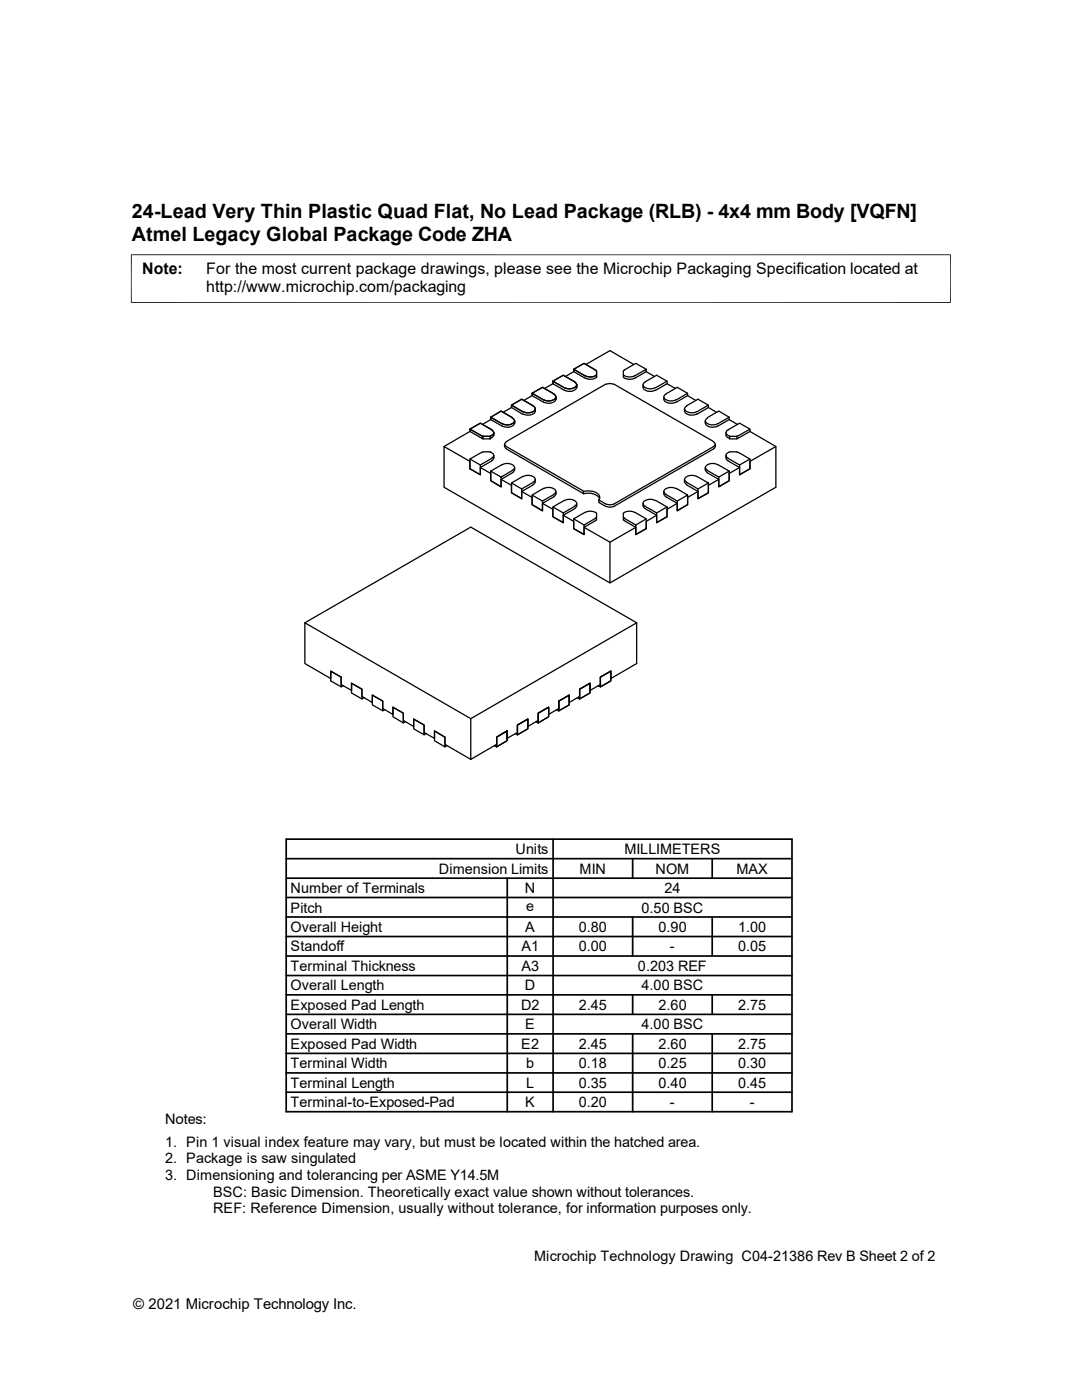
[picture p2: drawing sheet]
<svg xmlns="http://www.w3.org/2000/svg" width="216mm" height="279mm" viewBox="0 0 216 279" stroke-linecap="round" stroke-linejoin="round" font-family="sans-serif">
<g fill="none" stroke="#000" stroke-width=".25">
<path d="M106.2 78.5l2-1.2 2.3 1.3-2.3-1.3-2 1.2v.5zM106.2 78.5l2.3 1.3M106.2 79l2.3 1.3M106.2 79l-1.7 .9M110.3 76.1l2.1-1.2 2.3 1.3-2.3-1.3-2.1 1.2v.5zM110.3 76.6l2.3 1.3a1.69 1.69 0 0 0 2.5-.6v-.5M110.3 76.1l2.3 1.3M110.3 76.6l-1.6 .9M110.5 78.7a.63 .63 0 0 1 .4 .7 .63 .63 0 0 1-.7 .5l-.9 .1-.8-.2M110.9 79.7a1.69 1.69 0 0 1-2.4 .5M111 79.2v.5M114.5 73.7l2.3 1.3"/>
<path d="M114.5 74.2l2.3 1.3M114.5 74.2l-1.7 .9M114.6 76.2a.63 .63 0 0 1 .5 .8 .63 .63 0 0 1-.7 .5l-.9 .1-.9-.3M116.9 72.7l4.8-2.7 4.7 2.7M118.8 73.8l-2.3-1.3-2 1.2v.5M118.8 73.9l.2 .1M119 74.8a2.13 2.13 0 0 1-2.2 .2M119 75.3a2.13 2.13 0 0 1-2.2 .1M119 74v1.3M120.9 76.7l-19.9 11.4M120.9 76.7l.8-.2 .8 .2M122.5 76.7l19.9 11.4"/>
<path d="M124.4 74v1.3M124.4 74.8a2.13 2.13 0 0 0 2.3 .2M124.4 75.3a2.13 2.13 0 0 0 2.3 .1M124.6 73.9l-.2 .1M128.3 76.8a1.2 1.2 0 0 0 1.6 1.3l.9-.2M128.9 74.2v-.5l-2.2 1.3M128.9 73.7l-2-1.2-2.3 1.3M128.9 74.2l-2.2 1.3M128.9 74.2l1.7 .9M132.5 79.2a1.2 1.2 0 0 0 1.5 1.3l.9-.3M132.9 78.6l2.2-1.3 2.1 1.2v.5M132.9 78.7a.63 .63 0 0 0-.4 .7 .63 .63 0 0 0 .6 .5l1 .1 .8-.2"/>
<path d="M133.1 76.6v-.5l-2.1-1.2-2.3 1.3a.66 .66 0 0 0-.4 .7 .66 .66 0 0 0 .7 .6l.9 .1 .9-.3M133.1 76.1l-2.3 1.3M133.1 76.6l-2.3 1.3M133.1 76.6l1.6 .9M137.2 78.5l-2.2 1.3M137.2 79l-2.2 1.3M137.2 79l1.7 .9M93.8 86.1l2.6 1.4M93.8 93.6v-1.5l-5.2-3v8.1l33.1 19.1v-8.1l-5.2-3M93.8 85.6l2.3 1.4M93.8 91.6l2 1.2M93.8 86.1l-5.2 3"/>
<path d="M95.8 93.3l2.1 1.2v1.4l2.1 1.3v-1.5l2.2-1.3M96.1 86.9l.3 .1M96.1 90.3l-2.3 1.3v2M96.4 87.6v-.5h1.4v.5M96.4 87.6h1.4M97.8 90.2l.5 .3a.53 .53 0 0 1 .2 .5 .53 .53 0 0 1-.4 .4M97.8 90.2l-1.7 .1M97.9 83.3l2.1-1.3 2.2 1.4-2.2-1.4-2.1 1.3v.4zM97.9 83.3l2.3 1.3M97.9 83.7l2.3 1.3M97.9 83.7l-1.6 1M98.1 85.8l.3 .3a.66 .66 0 0 1-.6 .9"/>
<path d="M98.1 85.8l-2.3-1.3-2 1.1v.5M98.1 91.5l-2.3 1.3v1.9l-2-1.1M98.1 92l-2.3 1.3v1.4l-2-1.1M98.5 86.8l-.3 .5-.4 .2M98.5 91.4l-.4 .5M98.6 86.4v.4M98.6 90.9v.5M100 95.7l2.1 1.2v1.4l2 1.2v-1.4l2.3-1.3M100.2 92.8a1.83 1.83 0 0 1 2.5 .4l-.1 .4-.4 .3M100.2 92.7l-2.3 1.3M100.7 88.6v.5M100.7 89.1l.3 .5"/>
<path d="M101 89.1l15.4 8.9v.5l-15.4-8.9M101 88.2l-.1 .1a.46 .46 0 0 0 .1 .8M102.1 80.9l2-1.2 2.3 1.3-2.3-1.3-2 1.2v.4zM102.1 80.9l2.2 1.3M102.1 81.3l2.2 1.4M102.1 81.3l-1.7 1M102.2 83.4a.63 .63 0 0 1 .4 .8 .63 .63 0 0 1-.6 .5l-1 .1-.8-.3M102.2 93.9l-2.2 1.3v2l-2.1-1.3v-1.9l2.1 1.2M102.7 84.5a1.69 1.69 0 0 1-2.5 .5M102.7 93.8l-.5 .5M102.7 84v.5M102.7 93.3v.5"/>
<path d="M104.1 98.1l2.1 1.2v1.4l2 1.2v-1.4l2.3-1.4M104.3 95.1l-2.2 1.3M104.4 95.1a1.83 1.83 0 0 1 2.4 .5l-.1 .3-.3 .3M106.4 81a.63 .63 0 0 1 .4 .8 .63 .63 0 0 1-.7 .5l-.9 .1-.8-.3M106.4 96.3l-2.3 1.3v1.9l-2-1.2v-1.9l2 1.2M106.8 81.6a1.2 1.2 0 0 1-1.6 1.2l-.8-.2M106.8 95.7v.6l-.4 .4M108.5 97.5a1.83 1.83 0 0 1 2.4 .5l-.1 .3-.3 .3M108.5 97.5l-2.3 1.3M110.5 98.7l-2.3 1.3v1.9l-2-1.2v-1.9l2 1.2M110.9 98.6l-.4 .5M111 98.1v.5"/>
<path d="M112.6 99.9a1.83 1.83 0 0 1 2.5 .5l-.1 .3-.4 .3M112.6 99.9l-2.3 1.3M116.4 98.1a2.84 2.84 0 0 1 3.2 .9v.5l-.1 .3M116.4 98.6a2.8 2.8 0 0 1 3.2 .9M130.8 99.9a1.83 1.83 0 0 0-2.5 .5l.1 .3 .3 .3M130.8 99.9l2.3 1.3v1.9l-2.1 1.2v-1.9l2.1-1.2M132.5 98.1v.6l.2 .3 2.4 1.5v1.4l2.1-1.2v-1.4l2.1-1.2M132.9 98.7l2.2 1.3M134.9 97.5a1.83 1.83 0 0 0-2.4 .5v.3l.4 .3M135 97.5l2.2 1.3v1.9l-2.1 1.2v-1.9l2.1-1.2M136.6 81.6v.4M136.6 95.7v.4"/>
<path d="M136.6 96.1l.4 .6M136.6 82a1.69 1.69 0 0 0 2.5 .6M137 81l2.3-1.3 2.1 1.2v.4M137 96.3l2.3 1.3M137 81a.63 .63 0 0 0-.4 .8 .63 .63 0 0 0 .7 .5l.9 .1 .9-.3M139.1 95.1l2.3 1.3v1.9l-2.1 1.2v-1.9l2.1-1.2M139.1 95.1a1.83 1.83 0 0 0-2.5 .5l.1 .3 .3 .3M140.7 84v.5M140.7 93.3v.5M140.8 93.8l.4 .5M140.8 84.5a1.69 1.69 0 0 0 2.4 .5M141.1 83.4l2.3-1.4 2.1 1.3v.4"/>
<path d="M141.1 93.9l2.3 1.3M141.2 83.4a.63 .63 0 0 0-.4 .8 .63 .63 0 0 0 .6 .5l1 .1 .8-.3M141.4 80.9l-2.3 1.3M141.4 81.3l-2.3 1.4M141.4 81.3l1.6 1M142.4 88.2l.1 .1a.46 .46 0 0 1-.1 .8M142.4 89.1l-19.9 11.5-.8 .2-.8-.2M142.4 89.6l-19.9 11.4-.8 .2-.8-.2M142.7 89.1l-.3 .5M142.7 88.6v.5M143.2 92.7l2.3 1.3v1.9l-2.1 1.3v-2l2.1-1.2M143.2 92.8a1.83 1.83 0 0 0-2.4 .4v.4l.4 .3"/>
<path d="M143.4 95.7l-2 1.2v1.4l-2.1 1.2v-1.4l-2.3-1.3M144.9 90.9v.7l.4 .3M144.9 86.4v.7l.7 .4M145.3 91.5l2.3 1.3v1.9M145.3 85.8l-.4 .3a.66 .66 0 0 0 .7 .9M145.3 92l2.3 1.3v1.4M145.5 83.3l-2.3 1.3M145.5 83.7l-2.3 1.3M145.5 83.7l1.7 1M145.6 87.1h1.5v.5h-1.5zM147 90.2l.3 .1M147.1 90.2h-1.5l-.5 .3a.53 .53 0 0 0-.2 .5 .53 .53 0 0 0 .4 .4"/>
<path d="M147.3 86.9l-.3 .1M147.3 87.4l-.3 .1M147.4 90.3l2.2 1.3v2l-2 1.1M147.6 93.3l-2.1 1.2v1.4l-2.1 1.3v-1.5l-2.3-1.3M149.6 86.1v-.5l-2.2 1.4M149.6 85.6l-2-1.1-2.3 1.3M149.6 86.1l5.2 3v8.1l-33.1 19.1M149.6 91.6l-2 1.2M149.6 86.1l-2.2 1.3M154.8 89.1l-5.2 3v1.5l-2 1.1M108.2 100.5l2.1 1.1v1.5l2.1 1.2v-1.5l2.3-1.3M112.4 102.8l2.1 1.3v1.4"/>
<path d="M114.5 103.5l2 1.3M114.7 101l-2.3 1.4v1.9l-2.1-1.2v-1.9l2.1 1.2M115.1 100.5l-.1 .6-.4 .4M116.8 102.3a2.13 2.13 0 0 1 2.2 .1M116.8 102.2l-2.3 1.3v2M118.8 103.5l-2.3 1.3v1.9l-2-1.2M119 103.3l-.2 .1M119 103.8l-2.5 1.4v1.5l-2-1.2M119 102.4v1.4M120.9 100.6l-1.4-.8v.5l1.4 .7M124.4 102.4v1.4M124.4 103.3l.2 .1"/>
<path d="M124.4 103.8l2.5 1.4v1.5M124.6 103.5l2.3 1.3v1.9M126.7 102.2l2.2 1.3v2l-2 1.2M126.7 102.3a2.13 2.13 0 0 0-2.3 .1M126.9 105.2l-5.2 3M128.3 100.5l.1 .6 .3 .4M128.7 101l2.3 1.4M128.9 103.5l-2 1.3M131 102.8l-2.1 1.3v1.4l-2 1.2M135.1 100.5l-2 1.1v1.5l-2.1 1.2v-1.5l-2.3-1.3M60.8 124.3l33.1-19.1 33.1 19.1v8.1l-5.1 3v-1.5l-2.1 1.2v1.5l-2.1 1.2v-1.4l-2 1.1v1.5l-2.1 1.2v-1.5l-2.1 1.2v1.5l-2 1.2v-1.5l-2.1 1.2v1.5l-2.1 1.2v-1.5l-2 1.2v1.5l-2.1 1.2v-1.5M60.8 124.3l33.1 19.1v8.2l-5.1-3.1v-1.4l-2.1-1.2v1.5l-2.1-1.2v-1.5l-2.1-1.2v1.5l-2-1.2v-1.5l-2.1-1.2v1.5l-2-1.2v-1.5l-2.1-1.2v1.5l-2.1-1.2v-1.5l-2.1-1.1v1.4l-2-1.2v-1.5l-2.1-1.2v1.5l-5.2-3z"/>
<path d="M68.1 135.1v2l.4-.2M68.1 135.1l-2.1-1.2v2l2.1 1.2M70.1 136.4l2.1 1.1v2l-2.1-1.2zM72.6 139.2l-.4 .3M74.3 138.7l2.1 1.2v2l-2.1-1.2zM111.5 139.9v2l-.4-.3 .4 .3v-2l2.1-1.2v2l-2.1 1.2 2.1-1.2v-2zM115.7 137.5v2l-.5-.3 .5 .3v-2l2-1.1v1.9l-2 1.2 2-1.2v-1.9zM119.4 136.9l.4 .2v-2l2.1-1.2v2l-2.1 1.2M127 124.3l-33.1 19.1M76.8 141.6l-.4 .3M78.4 141.1l2.1 1.2v2l-2.1-1.3zM80.9 144l-.4 .3"/>
<path d="M82.5 143.5l2.1 1.2v1.9l-2.1-1.1zM85 146.4l-.4 .2M89.2 148.8l-.4 .3v-2l-2.1-1.2v1.9l2.1 1.3M101.2 145.9v1.9l-2.1 1.3M101.2 145.9l-2.1 1.2v2l-.4-.3M101.2 145.9l-2.1 1.2v1.4l-5.2 3.1M103.3 144.7v1.9l-.5-.2 .5 .2v-1.9l2-1.2v2l-2 1.1 2-1.1v-2zM107.4 142.3v2l-.4-.3 .4 .3v-2l2.1-1.2v1.9l-2.1 1.3 2.1-1.3v-1.9z"/>
</g>
<path d="M26.1 50.8h163.6M26.2 50.8v9.7M189.7 50.8v9.7M26.1 60.4h163.6" fill="none" stroke="#000" stroke-width=".2"/>
<g fill="none" stroke="#000" stroke-width=".34">
<path d="M57.1 179.1h100.9M57.1 175.3h100.9M57.1 171.4h100.9M57.1 167.5h100.9v54.4h-100.9zM101.2 175.3v46.6M110.4 167.5v54.4M126.2 171.4v3.9M142.1 171.4v3.9M57.1 186.9h100.9M57.1 183h100.9M57.1 198.5h100.9M57.1 194.7h100.9"/>
<path d="M57.1 190.8h100.9M126.2 183v7.8M126.2 198.5v3.9M142.1 183v7.8M142.1 198.5v3.9M57.1 214.1h100.9M57.1 206.3h100.9M57.1 202.4h100.9M57.1 210.2h100.9M57.1 218h100.9M126.2 206.3v15.6M142.1 206.3v15.6"/>
</g>
<g font-size="3.9">
<text x="26.3" y="43.5">24-Lead Very Thin Plastic Quad Flat, No Lead Package (RLB) - 4x4 mm Body [VQFN]</text>
<text x="26.3" y="48">Atmel Legacy Global Package Code ZHA</text>
</g>
<g font-size="3.2">
<text x="28.4" y="54.6">Note:</text>
<text x="41.1" y="54.6">For the most current package drawings, please see the Microchip Packaging Specification located at</text>
<text x="41.1" y="58.3">http://www.microchip.com/packaging</text>
</g>
<text font-size="3" x="26.6" y="261.3">© 2021 Microchip Technology Inc.</text>
<g font-size="2.9">
<text x="102.9" y="170.4">Units</text>
<text x="124.6" y="170.4">MILLIMETERS</text>
<text x="58" y="178.2">Number of Terminals</text>
<text x="87.5" y="174.3">Dimension Limits</text>
<text x="104.7" y="178.2">N</text>
<text x="115.7" y="174.3">MIN</text>
<text x="130.8" y="174.3">NOM</text>
<text x="132.6" y="178.2">24</text>
<text x="146.9" y="174.3">MAX</text>
<text x="58" y="186">Overall Height</text>
<text x="58" y="182.1">Pitch</text>
<text x="104.8" y="186">A</text>
<text x="105" y="181.8">e</text>
<text x="115.5" y="186">0.80</text>
<text x="128" y="182.1">0.50 BSC</text>
<text x="131.4" y="186">0.90</text>
<text x="147.3" y="186">1.00</text>
<text x="58" y="189.9">Standoff</text>
<text x="104.1" y="189.9">A1</text>
<text x="115.5" y="189.9">0.00</text>
<text x="133.7" y="189.9">-</text>
<text x="147.3" y="189.9">0.05</text>
<text x="58" y="193.8">Terminal Thickness</text>
<text x="58" y="197.7">Overall Length</text>
<text x="104.1" y="193.8">A3</text>
<text x="104.7" y="197.7">D</text>
<text x="127.3" y="193.8">0.203 REF</text>
<text x="128" y="197.7">4.00 BSC</text>
<text x="58" y="201.5">Exposed Pad Length</text>
<text x="104" y="201.5">D2</text>
<text x="115.5" y="201.5">2.45</text>
<text x="131.4" y="201.5">2.60</text>
<text x="147.3" y="201.5">2.75</text>
<text x="58" y="205.4">Overall Width</text>
<text x="58" y="209.3">Exposed Pad Width</text>
<text x="104" y="209.3">E2</text>
<text x="104.8" y="205.4">E</text>
<text x="115.5" y="209.3">2.45</text>
<text x="128" y="205.4">4.00 BSC</text>
<text x="131.4" y="209.3">2.60</text>
<text x="147.3" y="209.3">2.75</text>
<text x="58" y="213.2">Terminal Width</text>
<text x="105" y="213.2">b</text>
<text x="115.5" y="213.2">0.18</text>
<text x="131.4" y="213.2">0.25</text>
<text x="147.3" y="213.2">0.30</text>
<text x="58" y="217.1">Terminal Length</text>
<text x="58" y="221">Terminal-to-Exposed-Pad</text>
<text x="104.8" y="221">K</text>
<text x="105" y="217.1">L</text>
<text x="115.5" y="217.1">0.35</text>
<text x="115.5" y="221">0.20</text>
<text x="131.4" y="217.1">0.40</text>
<text x="133.7" y="221">-</text>
<text x="147.3" y="217.1">0.45</text>
<text x="149.6" y="221">-</text>
<text x="32.9" y="224.3">Notes:</text>
<text x="32.9" y="228.9">1. Pin 1 visual index feature may vary, but must be located within the hatched area.</text>
<text x="32.9" y="232.2">2. Package is saw singulated</text>
<text x="32.9" y="235.5">3. Dimensioning and tolerancing per ASME Y14.5M</text>
<text x="42.5" y="238.8">BSC: Basic Dimension. Theoretically exact value shown without tolerances.</text>
<text x="42.5" y="242.1">REF: Reference Dimension, usually without tolerance, for information purposes only.</text>
<text x="106.6" y="251.6">Microchip Technology Drawing C04-21386 Rev B Sheet 2 of 2</text>
</g>
</svg>
